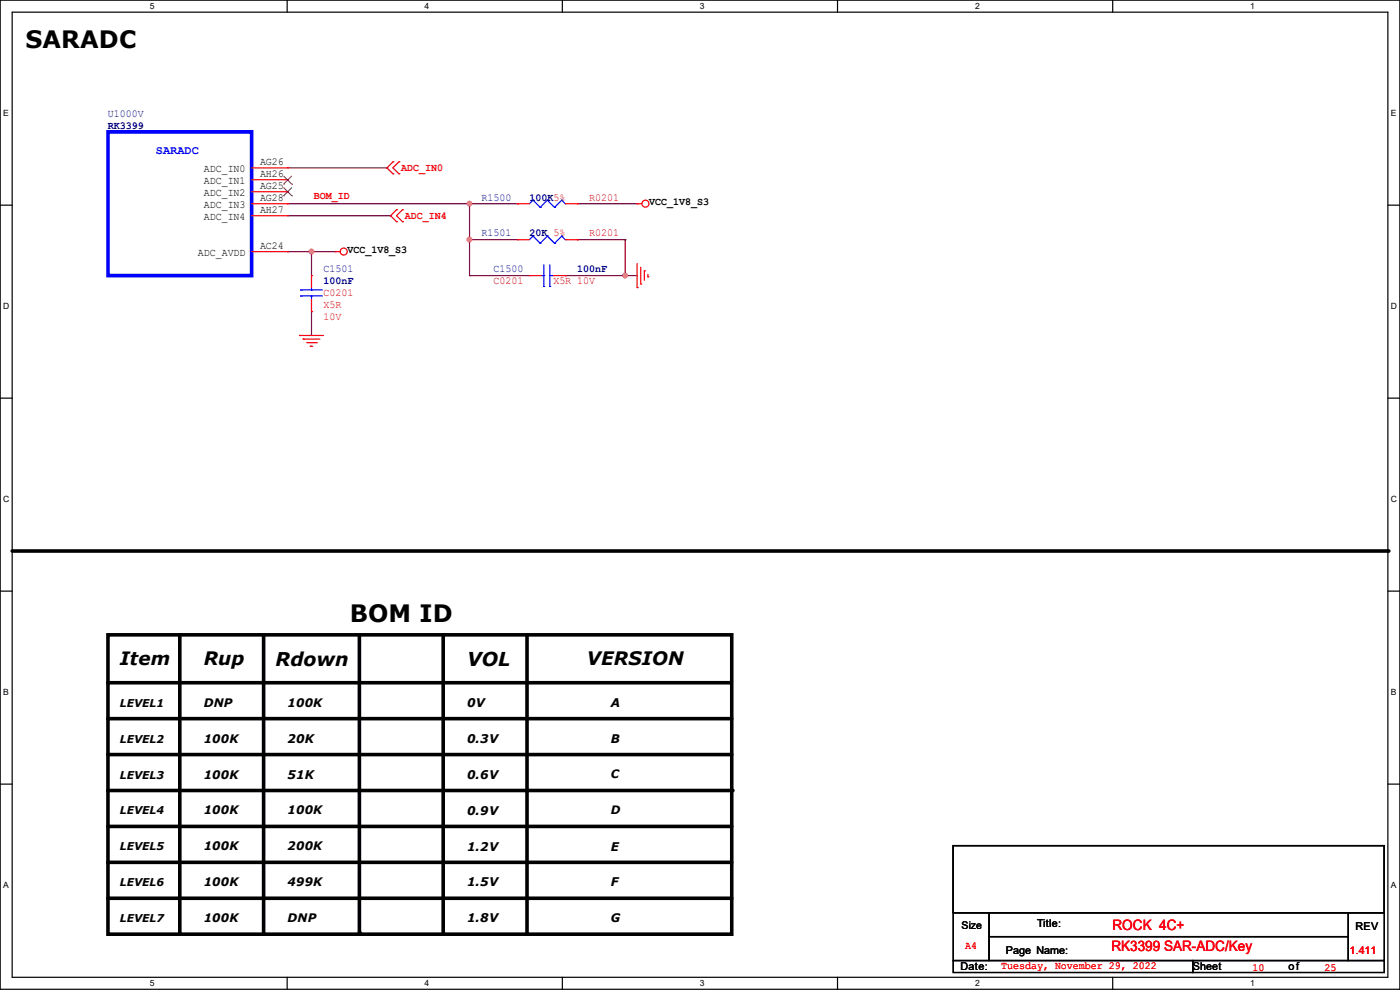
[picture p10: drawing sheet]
<svg xmlns="http://www.w3.org/2000/svg" width="297mm" height="210mm" viewBox="0 0 297 210" stroke-linecap="round" stroke-linejoin="round" font-family="sans-serif">
<path d="M0 0h297v209.8h-297zM2.6 2.6h291.8v204.7h-291.8z" fill="none" stroke="#000" stroke-width=".25"/>
<g fill="#fff">
<path d="M31.7 .3h1v2h-1z"/>
<path d="M31.7 207.6h1v2h-1z"/>
</g>
<path d="M60.9 0v2.6M60.9 207.3v2.5" fill="none" stroke="#000" stroke-width=".25"/>
<g fill="#fff">
<path d="M90.1 .3h1v2h-1z"/>
<path d="M90.1 207.6h1v2h-1z"/>
</g>
<path d="M119.3 0v2.6M119.3 207.3v2.5" fill="none" stroke="#000" stroke-width=".25"/>
<g fill="#fff">
<path d="M148.5 .3h.9v2h-.9z"/>
<path d="M148.5 207.6h.9v2h-.9z"/>
</g>
<path d="M177.7 0v2.6M177.7 207.3v2.5" fill="none" stroke="#000" stroke-width=".25"/>
<g fill="#fff">
<path d="M206.8 .3h1v2h-1z"/>
<path d="M206.8 207.6h1v2h-1z"/>
</g>
<path d="M236.1 0v2.6M236.1 207.3v2.5" fill="none" stroke="#000" stroke-width=".25"/>
<g fill="#fff">
<path d="M265.2 .3h1v2h-1z"/>
<path d="M265.2 207.6h1v2h-1z"/>
<path d="M.7 23h1.2v2h-1.2z"/>
<path d="M295.1 23h1.1v2h-1.1z"/>
<path d="M.7 64h1.2v2h-1.2z"/>
<path d="M295.1 64h1.2v2h-1.2z"/>
</g>
<path d="M0 43.5h2.6M294.4 43.5h2.6" fill="none" stroke="#000" stroke-width=".25"/>
<g fill="#fff">
<path d="M.7 104.9h1.2v2h-1.2z"/>
<path d="M295.1 104.9h1.2v2h-1.2z"/>
</g>
<path d="M0 84.5h2.6M294.4 84.5h2.6" fill="none" stroke="#000" stroke-width=".25"/>
<g fill="#fff">
<path d="M.7 145.8h1.2v2h-1.2z"/>
<path d="M295.1 145.8h1.1v2h-1.1z"/>
</g>
<path d="M0 125.4h2.6M294.4 125.4h2.6" fill="none" stroke="#000" stroke-width=".25"/>
<g fill="#fff">
<path d="M.7 186.8h1.2v2h-1.2z"/>
<path d="M295.1 186.8h1.1v2h-1.1z"/>
</g>
<path d="M0 166.3h2.6M202.2 179.4h91.5v14.2h-91.5zM294.4 166.3h2.6M202.2 193.6h7.6v10.2h-7.6zM209.8 193.6h76.2v5.1h-76.2zM209.8 198.7h76.2v5.1h-76.2zM286 193.6h7.7v10.2h-7.7zM202.2 203.8h50.8v2.5h-50.8zM253 203.8h40.7v2.5h-40.7z" fill="none" stroke="#000" stroke-width=".25"/>
<g fill="none" stroke="#000" stroke-width=".76">
<path d="M2.6 116.9h291.8M22.9 134.7h132.3v63.5h-132.3zM38.1 134.7v63.5M55.9 134.7v63.5M76.2 134.7v63.2M94 134.7v63.5M111.8 134.7v63.5M22.9 152.4h132.3M22.9 144.8h132.1M22.9 175.3h132.3M22.9 167.7h132.6M22.9 160.1h132.3"/>
<path d="M22.9 190.5h132.3M22.9 182.9h132.3"/>
</g>
<g fill="#000">
<circle cx="294.4" cy="116.9" r=".38"/>
<circle cx="22.9" cy="144.8" r=".38"/>
<circle cx="22.9" cy="152.4" r=".38"/>
<circle cx="22.9" cy="175.3" r=".38"/>
<circle cx="22.9" cy="167.7" r=".38"/>
<circle cx="22.9" cy="160.1" r=".38"/>
<circle cx="22.9" cy="190.5" r=".38"/>
<circle cx="22.9" cy="182.9" r=".38"/>
<circle cx="38.1" cy="198.2" r=".38"/>
<circle cx="55.9" cy="198.2" r=".38"/>
<circle cx="76.2" cy="197.9" r=".38"/>
<circle cx="94" cy="198.2" r=".38"/>
<circle cx="111.8" cy="198.2" r=".38"/>
</g>
<g fill="none" stroke="#800040" stroke-width=".25">
<path d="M61 35.6h21.1M82.1 35.6h.1M61 53.4h.1M61 53.4h10.2M61 43.2h48.8M61 45.8h21.8M66.1 53.4h.1M66.1 53.4v5.1M82.8 45.8h.1M99.6 43.2h.1M99.6 58.5h.1M99.6 50.8h.1"/>
<path d="M99.6 58.5h12.7M99.6 43.2v15.3M99.6 50.8h10.2M109.8 43.2h.1M119.9 58.5h.1M119.9 58.5h15.3M122.5 43.2h.1M122.5 50.8h.1M122.5 43.2h12.7M122.5 50.8h10.1M132.6 50.8h.1M132.6 58.5h.1"/>
<path d="M132.6 50.8v7.7M66.1 66.1h.1M66.1 66.1v5.1"/>
</g>
<g fill="#f0f" stroke="#f0f" stroke-width=".25">
<circle cx="66.1" cy="53.4" r=".49"/>
<circle cx="99.6" cy="43.2" r=".49"/>
<circle cx="99.6" cy="50.8" r=".49"/>
<circle cx="132.6" cy="58.4" r=".49"/>
</g>
<g fill="none" stroke="#f00" stroke-width=".25">
<path d="M53.4 35.6h7.6M53.4 38.1h7.6M61 35.6h.1M61 38.1h.1M53.4 53.4h7.6M53.4 43.2h7.6M53.4 40.7h7.6M53.4 45.8h7.6M61 40.7h.1M61 43.2h.1M61 45.8h.1M61 53.4h.1"/>
<path d="M66.1 58.5h.1M66.1 58.5v2.5M71.2 53.4h.1M71.2 53.4h1M109.8 43.2h.1M109.8 50.8h.1M109.8 43.2h2.5M109.8 50.8h2.5M112.3 58.5h.1M112.3 58.5h2.6M117.4 58.5h2.5M119.9 58.5h.1"/>
<path d="M119.9 43.2h2.6M119.9 50.8h2.6M122.5 43.2h.1M122.5 50.8h.1M135.2 43.2h.1M135.2 55.9v5.1M135.2 43.2h1M135.9 56.7v3.5M136.7 57.4h.1M136.7 57.4v2.1M137.5 58.7h.1M137.5 58.2v.5"/>
<path d="M63.5 71.2h.1M63.5 71.2h5.1M64.3 71.9h.1M64.3 71.9h3.6M65.1 72.7h2M65.8 73.4h.1M65.8 73.4h.5M66.1 66.1h.1M66.1 63.5v2.6M67.1 72.7h.1M135.2 61h.1M135.9 60.2h.1"/>
<circle cx="72.9" cy="53.4" r=".74"/>
<circle cx="136.9" cy="43.2" r=".74"/>
</g>
<path d="M83.4 34.3h.1M83.4 36.9h.1M83.4 34.3l-1.3 1.3 1.3 1.3M84.6 36.9h.1M84.6 34.3h.1M84.6 34.3l-1.2 1.3 1.2 1.3M84.1 44.5h.1M84.1 47h.1M84.1 44.5l-1.3 1.3 1.3 1.2M85.4 47h.1M85.4 44.5h.1M85.4 44.5l-1.3 1.3 1.3 1.2" fill="none" stroke="#d50000" stroke-width=".25"/>
<g fill="none" stroke="#00f" stroke-width=".25">
<path d="M113.1 42.5h.1M113.1 50.1h.1M113.1 42.5l-.8 .7M113.1 42.5l1.5 1.5M113.1 50.1l-.8 .7M113.1 50.1l1.5 1.5M114.6 44h.1M114.6 51.6h.1M114.9 58.5h.5M115.4 58.5h.1M115.4 56.2v4.5M116.1 42.5h.1"/>
<path d="M116.1 50.1h.1M116.1 42.5l-1.5 1.5M116.1 42.5l1.5 1.5M116.1 50.1l-1.5 1.5M116.1 50.1l1.5 1.5M116.6 58.5h.1M116.6 58.5h.8M116.6 56.2v4.5M117.6 44h.1M117.6 51.6h.1M119.2 42.5h.1M119.2 50.1h.1"/>
<path d="M119.2 42.5l-1.6 1.5M119.2 42.5l.7 .7M119.2 50.1l-1.6 1.5M119.2 50.1l.7 .7M119.9 43.2h.1M119.9 50.8h.1M63.8 62.8h.1M63.8 61.5h.1M63.8 62.8h4.6M63.8 61.5h4.6M66.1 61.5h.1M66.1 62.8h.1"/>
<path d="M66.1 61v.5M66.1 62.8v.7M115.4 60.7h.1M116.6 60.7h.1"/>
</g>
<path d="M22.9 28h30.5v30.5h-30.5z" fill="none" stroke="#00f" stroke-width=".76"/>
<path d="M60.1 39.1h.1M60.1 37.3l1.8 1.8M60.1 39.8l1.8 1.7M61.9 39.1h.1M61.9 37.3l-1.8 1.8M61.9 39.8l-1.8 1.7M60.1 41.5h.1M61.9 41.5h.1" fill="none" stroke="#804000" stroke-width=".21"/>
<g font-size="5.1">
<text x="5.4" y="10.2">SARADC</text>
<text x="74.2" y="131.9">BOM ID</text>
</g>
<text font-size="4.1" x="99.1" y="141.3">VOL</text>
<text font-size="4" x="58.5" y="141.2">Rdown</text>
<g font-size="3.9">
<text x="25.4" y="141.1">Item</text>
<text x="43.2" y="141.1">Rup</text>
<text x="124.5" y="141.1">VERSION</text>
</g>
<g font-size="3" fill="#f00">
<text x="236" y="197.4">ROCK 4C+</text>
<text x="235.8" y="201.7">RK3399 SAR-ADC/Key</text>
</g>
<text font-size="2.5" fill="#00f" x="33.1" y="32.6">SARADC</text>
<g font-size="2.5">
<text x="43.2" y="149.9">DNP</text>
<text x="61" y="149.9">100K</text>
<text x="99.1" y="149.9">0V</text>
<text x="129.6" y="149.9">A</text>
<text x="43.2" y="157.5">100K</text>
<text x="61" y="157.6">20K</text>
<text x="99.1" y="157.6">0.3V</text>
<text x="129.6" y="157.6">B</text>
<text x="43.2" y="165.1">100K</text>
<text x="61" y="165.2">51K</text>
<text x="99.1" y="165.2">0.6V</text>
<text x="129.6" y="165.1">C</text>
<text x="43.2" y="172.8">100K</text>
<text x="61" y="172.8">100K</text>
<text x="99.1" y="172.8">0.9V</text>
<text x="129.6" y="172.7">D</text>
<text x="43.2" y="180.4">100K</text>
<text x="61" y="180.4">200K</text>
<text x="99.1" y="180.4">1.2V</text>
<text x="129.6" y="180.4">E</text>
<text x="43.2" y="188">100K</text>
<text x="61" y="188">499K</text>
<text x="99.1" y="188">1.5V</text>
<text x="129.6" y="188">F</text>
<text x="43.2" y="195.6">100K</text>
<text x="61" y="195.6">DNP</text>
<text x="99.1" y="195.7">1.8V</text>
<text x="129.6" y="195.6">G</text>
</g>
<g font-size="2.3" fill="#000080">
<text x="22.9" y="24.8">U1000V</text>
<text x="22.9" y="27.3">RK3399</text>
<text x="102.2" y="42.5">R1500</text>
<text x="112.3" y="42.5">100K5%</text>
<text x="102.2" y="50.2">R1501</text>
<text x="112.3" y="50.2">20K 5%</text>
<text x="68.6" y="57.8">C1501</text>
<text x="104.7" y="57.8">C1500</text>
<text x="122.5" y="57.8">100nF</text>
<text x="68.6" y="60.3">100nF</text>
</g>
<g font-size="2.3">
<text x="55.2" y="35.1">AG26</text>
<text x="43.2" y="36.5">ADC_IN0</text>
<text x="43.2" y="39.1">ADC_IN1</text>
<text x="43.2" y="41.6">ADC_IN2</text>
<text x="55.2" y="37.6">AH26</text>
<text x="55.2" y="40.1">AG25</text>
<text x="43.2" y="44.2">ADC_IN3</text>
<text x="43.2" y="46.7">ADC_IN4</text>
<text x="55.2" y="42.7">AG28</text>
<text x="55.2" y="45.2">AH27</text>
<text x="137.7" y="43.6">VCC_1V8_S3</text>
<text x="55.2" y="52.8">AC24</text>
<text x="73.7" y="53.7">VCC_1V8_S3</text>
<text x="42" y="54.3">ADC_AVDD</text>
<text x="25.4" y="149.9">LEVEL1</text>
<text x="25.4" y="157.5">LEVEL2</text>
<text x="25.4" y="165.1">LEVEL3</text>
<text x="25.4" y="172.8">LEVEL4</text>
<text x="25.4" y="180.4">LEVEL5</text>
<text x="25.4" y="188">LEVEL6</text>
<text x="25.4" y="195.6">LEVEL7</text>
<text x="220" y="196.7">Title:</text>
<text x="287.6" y="197.2">REV</text>
<text x="213.4" y="202.3">Page Name:</text>
<text x="203.7" y="205.8">Date:</text>
<text x="253" y="205.8">Sheet</text>
<text x="273.3" y="205.8">of</text>
</g>
<g font-size="2.3" fill="#d50000">
<text x="85.1" y="36.2">ADC_IN0</text>
<text x="85.9" y="46.4">ADC_IN4</text>
</g>
<g font-size="2.3" fill="#f00">
<text x="66.6" y="42.3">BOM_ID</text>
<text x="125" y="42.5">R0201</text>
<text x="125" y="50.2">R0201</text>
<text x="68.6" y="62.9">C0201</text>
<text x="68.6" y="65.4">X5R</text>
<text x="104.7" y="60.3">C0201</text>
<text x="117.4" y="60.3">X5R 10V</text>
<text x="68.6" y="67.9">10V</text>
<text x="204.8" y="201.3">A4</text>
<text x="286.3" y="202.3">1.411</text>
<text x="212.4" y="205.6">Tuesday, November 29, 2022</text>
<text x="265.7" y="205.9">10</text>
<text x="281" y="205.9">25</text>
</g>
<text font-size="2.2" x="204" y="197.1">Size</text>
<g font-size="1.8">
<text x="31.8" y="1.9">5</text>
<text x="90.1" y="1.9">4</text>
<text x="148.5" y="1.9">3</text>
<text x="206.8" y="1.9">2</text>
<text x="265.2" y="1.9">1</text>
<text x=".7" y="24.6">E</text>
<text x="295.1" y="24.6">E</text>
<text x=".7" y="65.6">D</text>
<text x="295.1" y="65.6">D</text>
<text x=".7" y="106.5">C</text>
<text x="295.1" y="106.5">C</text>
<text x=".7" y="147.4">B</text>
<text x="295.1" y="147.4">B</text>
<text x=".7" y="188.4">A</text>
<text x="295.1" y="188.4">A</text>
<text x="31.8" y="209.2">5</text>
<text x="90.1" y="209.2">4</text>
<text x="148.5" y="209.2">3</text>
<text x="206.8" y="209.2">2</text>
<text x="265.2" y="209.2">1</text>
</g>
</svg>
